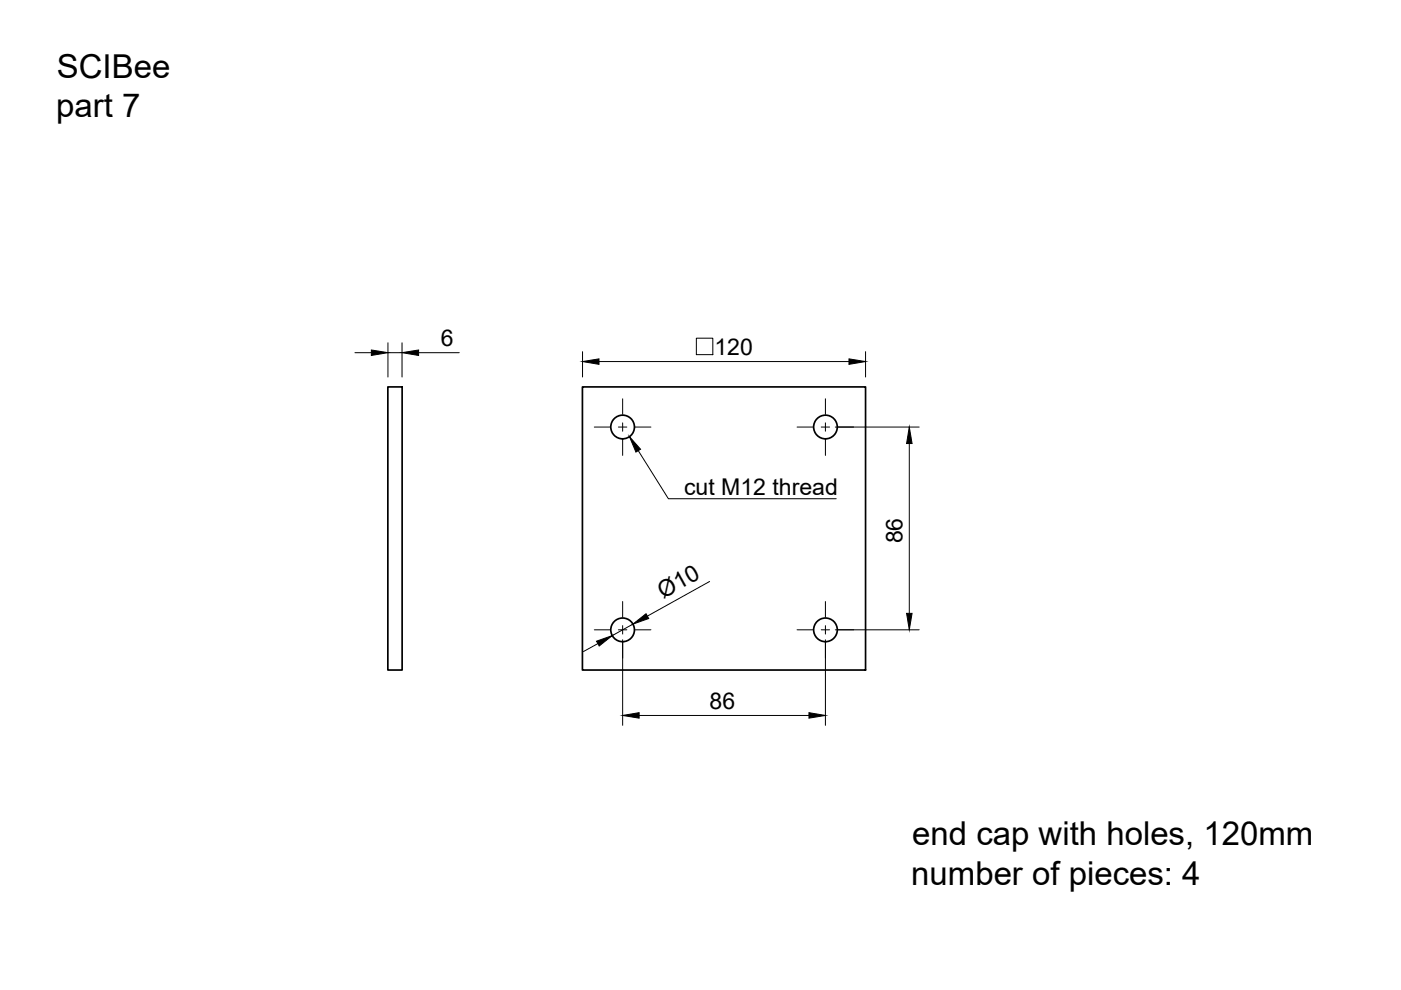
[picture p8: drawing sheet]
<svg xmlns="http://www.w3.org/2000/svg" width="297mm" height="210mm" viewBox="0 0 297 210" stroke-linecap="round" stroke-linejoin="round" font-family="sans-serif">
<!-- layer: Visible -->
<g fill="none" stroke="#000" stroke-width=".36">
<path d="M82.2 82h3.1v60.1h-3.1zM123.5 82h60v60.1h-60z"/>
<circle cx="132" cy="90.5" r="2.51"/>
<circle cx="175" cy="90.5" r="2.51"/>
<circle cx="132" cy="133.5" r="2.51"/>
<circle cx="175" cy="133.5" r="2.51"/>
</g>
<!-- layer: FD_Dimensions -->
<g fill="none" stroke="#000" stroke-width=".21">
<path d="M75.2 74.8h3.5M82.3 72.7v7.2M82.3 74.8h2.9M85.2 72.7v7.2M88.8 74.8h8.6M123.5 74.6v5.3M127 76.7h53M147.6 71.7h3.5v3.5h-3.5zM183.5 74.6v5.3M177.1 90.5h17.8M192.8 94v36M126.8 136.5l-3.1 1.6"/>
<path d="M132 135.7v18.1M134.2 132.3l-4.4 2.5M150.5 123.3l-13.3 7.3M175 135.7v18.1M177.1 133.5h17.8M135.5 151.7h36"/>
</g>
<path d="M78.7 74.2l3.6 .6-3.6 .6zM85.2 74.8l3.6-.6v1.2zM123.5 76.7l3.5-.6v1.2zM180 76.1l3.5 .6-3.5 .6zM192.8 90.5l.6 3.5h-1.2zM126.5 135.9l3.3-1.1-2.8 2.2zM134.2 132.3l2.8-2.2 .5 1zM192.2 130h1.2l-.6 3.5zM132 151.7l3.5-.6v1.2zM171.5 151.1l3.5 .6-3.5 .6z" fill="#000" stroke="#000" stroke-width=".21"/>
<!-- layer: Smart Centers -->
<g fill="none" stroke="#000" stroke-width=".21">
<path d="M126 90.5h3.3M131.1 90.5h1.8M132 84.6v3.3M132 89.7v1.7M132 93.2v3.4M134.7 90.5h3.3M169 90.5h3.3M174.1 90.5h1.8M175 84.6v3.3M175 89.7v1.7M175 93.2v3.4M177.7 90.5h3.3"/>
<path d="M126 133.5h3.3M131.1 133.5h1.8M132 127.5v3.4M132 132.6v1.8M132 136.2v3.3M134.7 133.5h3.3M169 133.5h3.3M174.1 133.5h1.8M175 127.5v3.4M175 132.6v1.8M175 136.2v3.3M177.7 133.5h3.3"/>
</g>
<!-- layer: Leaders -->
<path d="M133.5 92.6l2.3 2.6-1 .7z" fill="#000" stroke="#000" stroke-width=".21"/>
<path d="M135.3 95.5l6.4 10.2h35.6" fill="none" stroke="#000" stroke-width=".21"/>
<g font-size="7">
<text x="12.1" y="16.5">SCIBee</text>
<text x="11.9" y="24.8">part 7</text>
<text x="193.4" y="179.2">end cap with holes, 120mm</text>
<text x="193.2" y="187.7">number of pieces: 4</text>
</g>
<g font-size="4.9">
<text x="93.5" y="73.3">6</text>
<text x="151.5" y="75.2">120</text>
<text x="145" y="105">cut M12 thread</text>
<text x="191.3" y="115.2" transform="rotate(-90 191.3 115.2)">86</text>
<text x="140.6" y="127" transform="rotate(-29 140.6 127)">Ø10</text>
<text x="150.5" y="150.2">86</text>
</g>
</svg>
